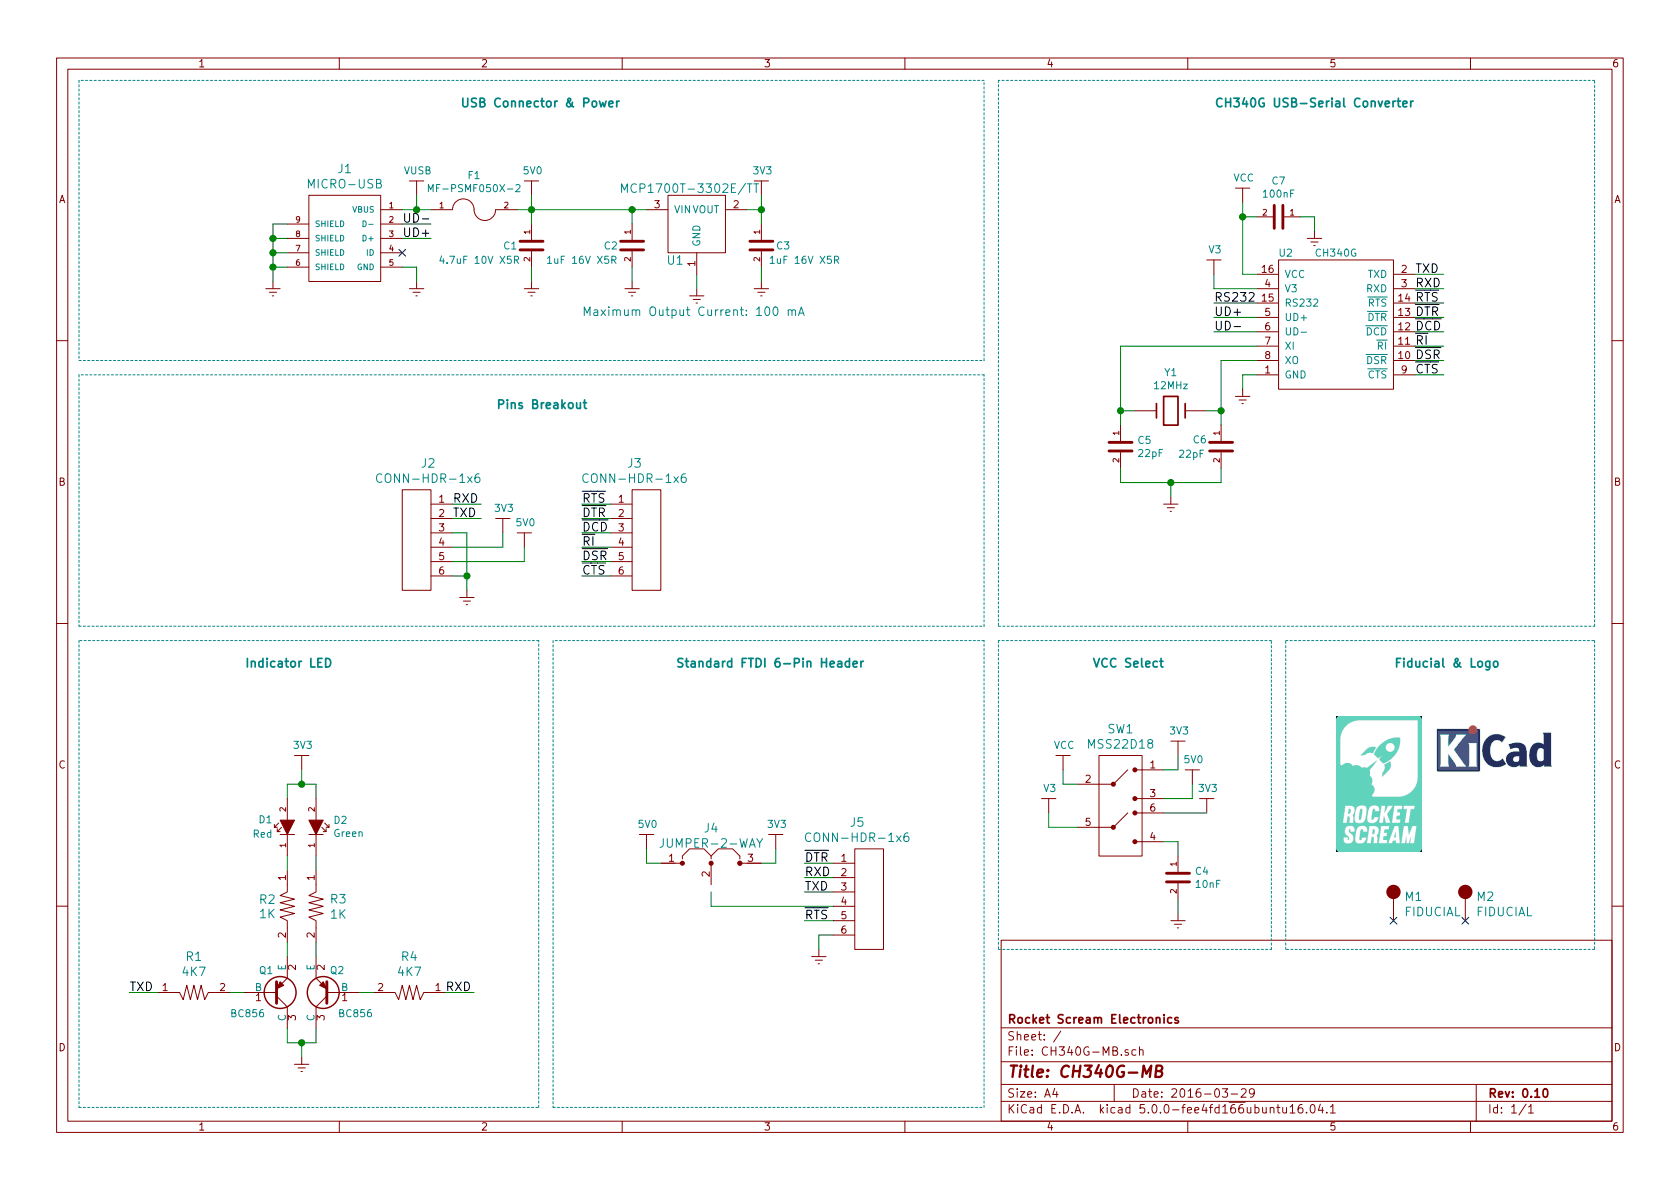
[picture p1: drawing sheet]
EESchema Schematic File Version 4
LIBS:CH340G-MB-cache
EELAYER 26 0
EELAYER END
$Descr A4 11693 8268
encoding utf-8
Sheet 1 1
Title "CH340G-MB"
Date "2016-03-29"
Rev "0.10"
Comp "Rocket Scream Electronics"
Comment1 ""
Comment2 ""
Comment3 ""
Comment4 ""
$EndDescr
$Comp
L CH340G-MB-0R10-rescue:3V3 #PWR01
U 1 1
P 5300 1350
F 0 "#PWR01" H 5300 1200 50  0001 C CNN
F 1 "3V3" H 5308 1523 50  0000 C CNN
F 2 "" H 5300 1350 60  0000 C CNN
F 3 "" H 5300 1350 60  0000 C CNN
	1    5300 1350
	1    0    0    -1  
$EndComp
$Comp
L CH340G-MB-0R10-rescue:VCC #PWR02
U 1 1
P 8650 1400
F 0 "#PWR02" H 8650 1250 50  0001 C CNN
F 1 "VCC" H 8658 1573 50  0000 C CNN
F 2 "" H 8650 1400 60  0000 C CNN
F 3 "" H 8650 1400 60  0000 C CNN
	1    8650 1400
	1    0    0    -1  
$EndComp
$Comp
L CH340G-MB-0R10-rescue:5V0 #PWR03
U 1 1
P 3700 1350
F 0 "#PWR03" H 3700 1200 50  0001 C CNN
F 1 "5V0" H 3708 1523 50  0000 C CNN
F 2 "" H 3700 1350 60  0000 C CNN
F 3 "" H 3700 1350 60  0000 C CNN
	1    3700 1350
	1    0    0    -1  
$EndComp
$Comp
L CH340G-MB-0R10-rescue:VUSB #PWR04
U 1 1
P 2900 1350
F 0 "#PWR04" H 2900 1200 50  0001 C CNN
F 1 "VUSB" H 2908 1523 50  0000 C CNN
F 2 "" H 2900 1350 60  0000 C CNN
F 3 "" H 2900 1350 60  0000 C CNN
	1    2900 1350
	1    0    0    -1  
$EndComp
$Comp
L CH340G-MB-0R10-rescue:CH340G U2
U 1 1
P 9300 2250
F 0 "U2" H 8950 2750 50  0000 C CNN
F 1 "CH340G" H 9300 2750 50  0000 C CNN
F 2 "RocketScreamKicadLibrary:SOP-16_150mil" H 9350 1700 50  0001 C CNN
F 3 "" H 9300 2400 50  0000 C CNN
	1    9300 2250
	1    0    0    -1  
$EndComp
$Comp
L CH340G-MB-0R10-rescue:MICRO-USB J1
U 1 1
P 2400 1650
F 0 "J1" H 2400 2137 60  0000 C CNN
F 1 "MICRO-USB" H 2400 2031 60  0000 C CNN
F 2 "RocketScreamKicadLibrary:MICRO-USB" H 2400 1200 60  0001 C CNN
F 3 "" H 2450 1850 60  0000 C CNN
	1    2400 1650
	1    0    0    -1  
$EndComp
$Comp
L CH340G-MB-0R10-rescue:CONN-HDR-1x6 J5
U 1 1
P 6050 6250
F 0 "J5" H 6132 6787 60  0000 C CNN
F 1 "CONN-HDR-1x6" H 6132 6681 60  0000 C CNN
F 2 "RocketScreamKicadLibrary:RCP_1x6_Pitch2.54mm_RightAngle" H 6050 5700 60  0001 C CNN
F 3 "" H 6050 6000 60  0000 C CNN
	1    6050 6250
	-1   0    0    -1  
$EndComp
$Comp
L CH340G-MB-0R10-rescue:FUSE F1
U 1 1
P 3300 1450
F 0 "F1" H 3300 1690 50  0000 C CNN
F 1 "MF-PSMF050X-2" H 3300 1599 50  0000 C CNN
F 2 "RocketScreamKicadLibrary:MF-PSMF020X" H 3300 1300 60  0001 C CNN
F 3 "" H 3300 1450 60  0000 C CNN
	1    3300 1450
	1    0    0    -1  
$EndComp
$Comp
L CH340G-MB-0R10-rescue:BJT-PNP Q2
U 1 1
P 2200 6900
F 0 "Q2" H 2000 6750 50  0000 L CNN
F 1 "BC856" H 1800 7050 50  0000 L CNN
F 2 "RocketScreamKicadLibrary:SOT-23" H 2300 6825 50  0001 L CIN
F 3 "" H 2100 6900 50  0000 L CNN
	1    2200 6900
	-1   0    0    1   
$EndComp
$Comp
L CH340G-MB-0R10-rescue:BJT-PNP Q1
U 1 1
P 2000 6900
F 0 "Q1" H 1800 6750 50  0000 L CNN
F 1 "BC856" H 1600 7050 50  0000 L CNN
F 2 "RocketScreamKicadLibrary:SOT-23" H 2100 6825 50  0001 L CIN
F 3 "" H 1900 6900 50  0000 L CNN
	1    2000 6900
	1    0    0    1   
$EndComp
$Comp
L CH340G-MB-0R10-rescue:RESISTOR R1
U 1 1
P 1350 6900
F 0 "R1" H 1350 7153 60  0000 C CNN
F 1 "4K7" H 1350 7047 60  0000 C CNN
F 2 "RocketScreamKicadLibrary:RES-0603" H 1350 6700 60  0001 C CNN
F 3 "" H 1350 6900 60  0000 C CNN
	1    1350 6900
	1    0    0    -1  
$EndComp
$Comp
L CH340G-MB-0R10-rescue:CRYSTAL Y1
U 1 1
P 8150 2850
F 0 "Y1" H 8150 3118 50  0000 C CNN
F 1 "12MHz" H 8150 3027 50  0000 C CNN
F 2 "RocketScreamKicadLibrary:ABM3" H 8150 2600 60  0001 C CNN
F 3 "" H 8150 2850 60  0000 C CNN
	1    8150 2850
	1    0    0    -1  
$EndComp
$Comp
L CH340G-MB-0R10-rescue:CAPACITOR-CERAMIC C7
U 1 1
P 8900 1500
F 0 "C7" V 8648 1500 50  0000 C CNN
F 1 "100nF" V 8739 1500 50  0000 C CNN
F 2 "RocketScreamKicadLibrary:CAP-0603" H 8900 1300 30  0001 C CNN
F 3 "" H 8900 1500 60  0000 C CNN
	1    8900 1500
	0    1    1    0   
$EndComp
$Comp
L CH340G-MB-0R10-rescue:CAPACITOR-CERAMIC C5
U 1 1
P 7800 3100
F 0 "C5" H 7915 3146 50  0000 L CNN
F 1 "22pF" H 7915 3055 50  0000 L CNN
F 2 "RocketScreamKicadLibrary:CAP-0603" H 7800 2900 30  0001 C CNN
F 3 "" H 7800 3100 60  0000 C CNN
	1    7800 3100
	1    0    0    -1  
$EndComp
$Comp
L CH340G-MB-0R10-rescue:CAPACITOR-CERAMIC C6
U 1 1
P 8500 3100
F 0 "C6" H 8300 3150 50  0000 L CNN
F 1 "22pF" H 8200 3050 50  0000 L CNN
F 2 "RocketScreamKicadLibrary:CAP-0603" H 8500 2900 30  0001 C CNN
F 3 "" H 8500 3100 60  0000 C CNN
	1    8500 3100
	1    0    0    -1  
$EndComp
$Comp
L CH340G-MB-0R10-rescue:CAPACITOR-CERAMIC C4
U 1 1
P 8200 6100
F 0 "C4" H 8315 6146 50  0000 L CNN
F 1 "10nF" H 8315 6055 50  0000 L CNN
F 2 "RocketScreamKicadLibrary:CAP-0603" H 8200 5900 30  0001 C CNN
F 3 "" H 8200 6100 60  0000 C CNN
	1    8200 6100
	1    0    0    -1  
$EndComp
$Comp
L CH340G-MB-0R10-rescue:CAPACITOR-CERAMIC C1
U 1 1
P 3700 1700
F 0 "C1" H 3500 1700 50  0000 L CNN
F 1 "4.7uF 10V X5R" H 3050 1600 50  0000 L CNN
F 2 "RocketScreamKicadLibrary:CAP-0603" H 3700 1500 30  0001 C CNN
F 3 "" H 3700 1700 60  0000 C CNN
	1    3700 1700
	1    0    0    -1  
$EndComp
$Comp
L CH340G-MB-0R10-rescue:CAPACITOR-CERAMIC C2
U 1 1
P 4400 1700
F 0 "C2" H 4200 1700 50  0000 L CNN
F 1 "1uF 16V X5R" H 3800 1600 50  0000 L CNN
F 2 "RocketScreamKicadLibrary:CAP-0603" H 4400 1500 30  0001 C CNN
F 3 "" H 4400 1700 60  0000 C CNN
	1    4400 1700
	1    0    0    -1  
$EndComp
$Comp
L CH340G-MB-0R10-rescue:CAPACITOR-CERAMIC C3
U 1 1
P 5300 1700
F 0 "C3" H 5400 1700 50  0000 L CNN
F 1 "1uF 16V X5R" H 5350 1600 50  0000 L CNN
F 2 "RocketScreamKicadLibrary:CAP-0603" H 5300 1500 30  0001 C CNN
F 3 "" H 5300 1700 60  0000 C CNN
	1    5300 1700
	1    0    0    -1  
$EndComp
$Comp
L CH340G-MB-0R10-rescue:GND #PWR05
U 1 1
P 1900 1950
F 0 "#PWR05" H 1900 1700 50  0001 C CNN
F 1 "GND" H 1900 1800 50  0001 C CNN
F 2 "" H 1900 1950 60  0000 C CNN
F 3 "" H 1900 1950 60  0000 C CNN
	1    1900 1950
	1    0    0    -1  
$EndComp
$Comp
L CH340G-MB-0R10-rescue:GND #PWR06
U 1 1
P 2900 1950
F 0 "#PWR06" H 2900 1700 50  0001 C CNN
F 1 "GND" H 2900 1800 50  0001 C CNN
F 2 "" H 2900 1950 60  0000 C CNN
F 3 "" H 2900 1950 60  0000 C CNN
	1    2900 1950
	1    0    0    -1  
$EndComp
Wire Wire Line
	2000 1550 1900 1550
Wire Wire Line
	1900 1550 1900 1650
Wire Wire Line
	2000 1850 1900 1850
Connection ~ 1900 1850
Wire Wire Line
	2000 1750 1900 1750
Connection ~ 1900 1750
Wire Wire Line
	2000 1650 1900 1650
Connection ~ 1900 1650
Wire Wire Line
	2800 1850 2900 1850
Wire Wire Line
	2900 1850 2900 1950
NoConn ~ 2800 1750
Wire Wire Line
	2800 1450 2900 1450
Wire Wire Line
	2900 1450 2900 1350
Connection ~ 2900 1450
Wire Wire Line
	3600 1450 3700 1450
Wire Wire Line
	3700 1350 3700 1450
$Comp
L CH340G-MB-0R10-rescue:GND #PWR07
U 1 1
P 3700 1950
F 0 "#PWR07" H 3700 1700 50  0001 C CNN
F 1 "GND" H 3700 1800 50  0001 C CNN
F 2 "" H 3700 1950 60  0000 C CNN
F 3 "" H 3700 1950 60  0000 C CNN
	1    3700 1950
	1    0    0    -1  
$EndComp
Wire Wire Line
	3700 1850 3700 1950
Connection ~ 3700 1450
Wire Wire Line
	4400 1450 4400 1550
Connection ~ 4400 1450
$Comp
L CH340G-MB-0R10-rescue:GND #PWR08
U 1 1
P 4400 1950
F 0 "#PWR08" H 4400 1700 50  0001 C CNN
F 1 "GND" H 4400 1800 50  0001 C CNN
F 2 "" H 4400 1950 60  0000 C CNN
F 3 "" H 4400 1950 60  0000 C CNN
	1    4400 1950
	1    0    0    -1  
$EndComp
Wire Wire Line
	4400 1850 4400 1950
$Comp
L CH340G-MB-0R10-rescue:GND #PWR09
U 1 1
P 4850 2000
F 0 "#PWR09" H 4850 1750 50  0001 C CNN
F 1 "GND" H 4850 1850 50  0001 C CNN
F 2 "" H 4850 2000 60  0000 C CNN
F 3 "" H 4850 2000 60  0000 C CNN
	1    4850 2000
	1    0    0    -1  
$EndComp
Wire Wire Line
	4850 1900 4850 2000
$Comp
L CH340G-MB-0R10-rescue:GND #PWR010
U 1 1
P 5300 1950
F 0 "#PWR010" H 5300 1700 50  0001 C CNN
F 1 "GND" H 5300 1800 50  0001 C CNN
F 2 "" H 5300 1950 60  0000 C CNN
F 3 "" H 5300 1950 60  0000 C CNN
	1    5300 1950
	1    0    0    -1  
$EndComp
Wire Wire Line
	5300 1850 5300 1950
Wire Wire Line
	5200 1450 5300 1450
Wire Wire Line
	5300 1350 5300 1450
Connection ~ 5300 1450
Wire Wire Line
	7800 2400 7800 2850
Wire Wire Line
	7800 2850 7900 2850
Wire Wire Line
	8400 2850 8500 2850
Wire Wire Line
	8500 2500 8500 2850
Wire Wire Line
	8750 2500 8500 2500
Connection ~ 8500 2850
Wire Wire Line
	8750 2400 7800 2400
Connection ~ 7800 2850
Wire Wire Line
	7800 3250 7800 3350
Wire Wire Line
	7800 3350 8150 3350
Wire Wire Line
	8500 3350 8500 3250
Wire Wire Line
	8150 3350 8150 3450
Connection ~ 8150 3350
$Comp
L CH340G-MB-0R10-rescue:GND #PWR011
U 1 1
P 8150 3450
F 0 "#PWR011" H 8150 3200 50  0001 C CNN
F 1 "GND" H 8150 3300 50  0001 C CNN
F 2 "" H 8150 3450 60  0000 C CNN
F 3 "" H 8150 3450 60  0000 C CNN
	1    8150 3450
	1    0    0    -1  
$EndComp
$Comp
L CH340G-MB-0R10-rescue:GND #PWR012
U 1 1
P 8650 2700
F 0 "#PWR012" H 8650 2450 50  0001 C CNN
F 1 "GND" H 8650 2550 50  0001 C CNN
F 2 "" H 8650 2700 60  0000 C CNN
F 3 "" H 8650 2700 60  0000 C CNN
	1    8650 2700
	1    0    0    -1  
$EndComp
Wire Wire Line
	8750 2600 8650 2600
Wire Wire Line
	8650 2600 8650 2700
Wire Wire Line
	8750 2000 8450 2000
Wire Wire Line
	8450 2000 8450 1900
Wire Wire Line
	8650 1900 8750 1900
Wire Wire Line
	8650 1400 8650 1500
$Comp
L CH340G-MB-0R10-rescue:V3 #PWR013
U 1 1
P 8450 1900
F 0 "#PWR013" H 8450 1750 50  0001 C CNN
F 1 "V3" H 8458 2073 50  0000 C CNN
F 2 "" H 8450 1900 60  0000 C CNN
F 3 "" H 8450 1900 60  0000 C CNN
	1    8450 1900
	1    0    0    -1  
$EndComp
$Comp
L CH340G-MB-0R10-rescue:GND #PWR014
U 1 1
P 9150 1600
F 0 "#PWR014" H 9150 1350 50  0001 C CNN
F 1 "GND" H 9150 1450 50  0001 C CNN
F 2 "" H 9150 1600 60  0000 C CNN
F 3 "" H 9150 1600 60  0000 C CNN
	1    9150 1600
	1    0    0    -1  
$EndComp
Wire Wire Line
	9050 1500 9150 1500
Wire Wire Line
	9150 1500 9150 1600
Wire Wire Line
	8750 1500 8650 1500
Connection ~ 8650 1500
$Comp
L CH340G-MB-0R10-rescue:RESISTOR R4
U 1 1
P 2850 6900
F 0 "R4" H 2850 7153 60  0000 C CNN
F 1 "4K7" H 2850 7047 60  0000 C CNN
F 2 "RocketScreamKicadLibrary:RES-0603" H 2850 6700 60  0001 C CNN
F 3 "" H 2850 6900 60  0000 C CNN
	1    2850 6900
	-1   0    0    -1  
$EndComp
$Comp
L CH340G-MB-0R10-rescue:RESISTOR R2
U 1 1
P 2000 6300
F 0 "R2" V 1950 6100 60  0000 L CNN
F 1 "1K" V 2050 6100 60  0000 L CNN
F 2 "RocketScreamKicadLibrary:RES-0603" H 2000 6100 60  0001 C CNN
F 3 "" H 2000 6300 60  0000 C CNN
	1    2000 6300
	0    1    1    0   
$EndComp
$Comp
L CH340G-MB-0R10-rescue:RESISTOR R3
U 1 1
P 2200 6300
F 0 "R3" V 2147 6394 60  0000 L CNN
F 1 "1K" V 2253 6394 60  0000 L CNN
F 2 "RocketScreamKicadLibrary:RES-0603" H 2200 6100 60  0001 C CNN
F 3 "" H 2200 6300 60  0000 C CNN
	1    2200 6300
	0    1    1    0   
$EndComp
Wire Wire Line
	2000 5950 2000 6050
Wire Wire Line
	2200 5950 2200 6050
$Comp
L CH340G-MB-0R10-rescue:3V3 #PWR015
U 1 1
P 2100 5350
F 0 "#PWR015" H 2100 5200 50  0001 C CNN
F 1 "3V3" H 2108 5523 50  0000 C CNN
F 2 "" H 2100 5350 60  0000 C CNN
F 3 "" H 2100 5350 60  0000 C CNN
	1    2100 5350
	1    0    0    -1  
$EndComp
Wire Wire Line
	2000 5550 2000 5450
Wire Wire Line
	2000 5450 2100 5450
Wire Wire Line
	2200 5450 2200 5550
Wire Wire Line
	2100 5450 2100 5350
Connection ~ 2100 5450
Wire Wire Line
	2000 6550 2000 6650
Wire Wire Line
	2200 6550 2200 6650
Wire Wire Line
	2500 6900 2600 6900
Wire Wire Line
	1600 6900 1700 6900
$Comp
L CH340G-MB-0R10-rescue:GND #PWR016
U 1 1
P 2100 7350
F 0 "#PWR016" H 2100 7100 50  0001 C CNN
F 1 "GND" H 2100 7200 50  0001 C CNN
F 2 "" H 2100 7350 60  0000 C CNN
F 3 "" H 2100 7350 60  0000 C CNN
	1    2100 7350
	1    0    0    -1  
$EndComp
Wire Wire Line
	2000 7150 2000 7250
Wire Wire Line
	2000 7250 2100 7250
Wire Wire Line
	2200 7250 2200 7150
Wire Wire Line
	2100 7250 2100 7350
Connection ~ 2100 7250
Wire Wire Line
	1100 6900 900  6900
Wire Wire Line
	3100 6900 3300 6900
Text Label 900  6900 0    60   ~ 0
TXD
Text Label 3100 6900 0    60   ~ 0
RXD
Wire Wire Line
	9850 1900 10050 1900
Wire Wire Line
	10050 2000 9850 2000
Wire Wire Line
	10050 2100 9850 2100
Wire Wire Line
	10050 2200 9850 2200
Wire Wire Line
	10050 2300 9850 2300
Wire Wire Line
	10050 2400 9850 2400
Wire Wire Line
	10050 2500 9850 2500
Wire Wire Line
	10050 2600 9850 2600
Text Label 9850 1900 0    60   ~ 0
TXD
Text Label 9850 2000 0    60   ~ 0
RXD
Text Label 9850 2100 0    60   ~ 0
~RTS
Text Label 9850 2200 0    60   ~ 0
~DTR
Text Label 9850 2300 0    60   ~ 0
~DCD
Text Label 9850 2400 0    60   ~ 0
~RI
Text Label 9850 2500 0    60   ~ 0
~DSR
Text Label 9850 2600 0    60   ~ 0
~CTS
Wire Wire Line
	5800 6000 5600 6000
Wire Wire Line
	5600 6100 5800 6100
Wire Wire Line
	5600 6200 5800 6200
Wire Wire Line
	4950 6300 5800 6300
Wire Wire Line
	5600 6400 5800 6400
Wire Wire Line
	5700 6500 5800 6500
$Comp
L CH340G-MB-0R10-rescue:GND #PWR017
U 1 1
P 5700 6600
F 0 "#PWR017" H 5700 6350 50  0001 C CNN
F 1 "GND" H 5700 6450 50  0001 C CNN
F 2 "" H 5700 6600 60  0000 C CNN
F 3 "" H 5700 6600 60  0000 C CNN
	1    5700 6600
	1    0    0    -1  
$EndComp
Wire Wire Line
	5700 6500 5700 6600
Text Label 5600 6400 0    60   ~ 0
~RTS
Text Label 5600 6000 0    60   ~ 0
~DTR
Text Label 5600 6100 0    60   ~ 0
RXD
Text Label 5600 6200 0    60   ~ 0
TXD
Wire Wire Line
	4950 6300 4950 6200
$Comp
L CH340G-MB-0R10-rescue:3V3 #PWR018
U 1 1
P 5400 5900
F 0 "#PWR018" H 5400 5750 50  0001 C CNN
F 1 "3V3" H 5408 6073 50  0000 C CNN
F 2 "" H 5400 5900 60  0000 C CNN
F 3 "" H 5400 5900 60  0000 C CNN
	1    5400 5900
	1    0    0    -1  
$EndComp
Wire Wire Line
	5200 6000 5400 6000
Wire Wire Line
	5400 6000 5400 5900
$Comp
L CH340G-MB-0R10-rescue:5V0 #PWR019
U 1 1
P 4500 5900
F 0 "#PWR019" H 4500 5750 50  0001 C CNN
F 1 "5V0" H 4508 6073 50  0000 C CNN
F 2 "" H 4500 5900 60  0000 C CNN
F 3 "" H 4500 5900 60  0000 C CNN
	1    4500 5900
	1    0    0    -1  
$EndComp
Wire Wire Line
	4500 5900 4500 6000
Wire Wire Line
	4500 6000 4700 6000
$Comp
L CH340G-MB-0R10-rescue:MSS22D18 SW1
U 1 1
P 7800 5600
F 0 "SW1" H 7800 6137 60  0000 C CNN
F 1 "MSS22D18" H 7800 6031 60  0000 C CNN
F 2 "RocketScreamKicadLibrary:MSS22D18" H 7800 5100 60  0001 C CNN
F 3 "" H 7800 5700 60  0000 C CNN
	1    7800 5600
	1    0    0    -1  
$EndComp
$Comp
L CH340G-MB-0R10-rescue:VCC #PWR020
U 1 1
P 7400 5350
F 0 "#PWR020" H 7400 5200 50  0001 C CNN
F 1 "VCC" H 7408 5523 50  0000 C CNN
F 2 "" H 7400 5350 60  0000 C CNN
F 3 "" H 7400 5350 60  0000 C CNN
	1    7400 5350
	1    0    0    -1  
$EndComp
$Comp
L CH340G-MB-0R10-rescue:V3 #PWR021
U 1 1
P 7300 5650
F 0 "#PWR021" H 7300 5500 50  0001 C CNN
F 1 "V3" H 7308 5823 50  0000 C CNN
F 2 "" H 7300 5650 60  0000 C CNN
F 3 "" H 7300 5650 60  0000 C CNN
	1    7300 5650
	1    0    0    -1  
$EndComp
Wire Wire Line
	7400 5350 7400 5450
Wire Wire Line
	7400 5450 7500 5450
Wire Wire Line
	7300 5650 7300 5750
Wire Wire Line
	7300 5750 7500 5750
$Comp
L CH340G-MB-0R10-rescue:5V0 #PWR022
U 1 1
P 8300 5450
F 0 "#PWR022" H 8300 5300 50  0001 C CNN
F 1 "5V0" H 8308 5623 50  0000 C CNN
F 2 "" H 8300 5450 60  0000 C CNN
F 3 "" H 8300 5450 60  0000 C CNN
	1    8300 5450
	1    0    0    -1  
$EndComp
Wire Wire Line
	8100 5550 8300 5550
Wire Wire Line
	8300 5550 8300 5450
Wire Wire Line
	8100 5850 8200 5850
Wire Wire Line
	8200 5850 8200 5950
$Comp
L CH340G-MB-0R10-rescue:GND #PWR023
U 1 1
P 8200 6350
F 0 "#PWR023" H 8200 6100 50  0001 C CNN
F 1 "GND" H 8200 6200 50  0001 C CNN
F 2 "" H 8200 6350 60  0000 C CNN
F 3 "" H 8200 6350 60  0000 C CNN
	1    8200 6350
	1    0    0    -1  
$EndComp
Wire Wire Line
	8200 6250 8200 6350
$Comp
L CH340G-MB-0R10-rescue:3V3 #PWR024
U 1 1
P 8200 5250
F 0 "#PWR024" H 8200 5100 50  0001 C CNN
F 1 "3V3" H 8208 5423 50  0000 C CNN
F 2 "" H 8200 5250 60  0000 C CNN
F 3 "" H 8200 5250 60  0000 C CNN
	1    8200 5250
	1    0    0    -1  
$EndComp
Wire Wire Line
	8100 5350 8200 5350
Wire Wire Line
	8200 5350 8200 5250
$Comp
L CH340G-MB-0R10-rescue:3V3 #PWR025
U 1 1
P 8400 5650
F 0 "#PWR025" H 8400 5500 50  0001 C CNN
F 1 "3V3" H 8408 5823 50  0000 C CNN
F 2 "" H 8400 5650 60  0000 C CNN
F 3 "" H 8400 5650 60  0000 C CNN
	1    8400 5650
	1    0    0    -1  
$EndComp
Wire Wire Line
	8400 5650 8100 5650
$Comp
L CH340G-MB-0R10-rescue:CONN-HDR-1x6 J2
U 1 1
P 2900 3750
F 0 "J2" H 2981 4287 60  0000 C CNN
F 1 "CONN-HDR-1x6" H 2981 4181 60  0000 C CNN
F 2 "RocketScreamKicadLibrary:HDR_1x6_Pitch2.54mm_WithoutSilk" H 2900 3200 60  0001 C CNN
F 3 "" H 2900 3500 60  0000 C CNN
	1    2900 3750
	1    0    0    -1  
$EndComp
$Comp
L CH340G-MB-0R10-rescue:CONN-HDR-1x6 J3
U 1 1
P 4500 3750
F 0 "J3" H 4582 4287 60  0000 C CNN
F 1 "CONN-HDR-1x6" H 4582 4181 60  0000 C CNN
F 2 "RocketScreamKicadLibrary:HDR_1x6_Pitch2.54mm_WithoutSilk" H 4500 3200 60  0001 C CNN
F 3 "" H 4500 3500 60  0000 C CNN
	1    4500 3750
	-1   0    0    -1  
$EndComp
$Comp
L CH340G-MB-0R10-rescue:GND #PWR026
U 1 1
P 3250 4100
F 0 "#PWR026" H 3250 3850 50  0001 C CNN
F 1 "GND" H 3250 3950 50  0001 C CNN
F 2 "" H 3250 4100 60  0000 C CNN
F 3 "" H 3250 4100 60  0000 C CNN
	1    3250 4100
	1    0    0    -1  
$EndComp
Wire Wire Line
	3150 4000 3250 4000
Wire Wire Line
	3250 3700 3250 4000
Wire Wire Line
	4050 4000 4250 4000
$Comp
L CH340G-MB-0R10-rescue:5V0 #PWR027
U 1 1
P 3650 3800
F 0 "#PWR027" H 3650 3650 50  0001 C CNN
F 1 "5V0" H 3658 3973 50  0000 C CNN
F 2 "" H 3650 3800 60  0000 C CNN
F 3 "" H 3650 3800 60  0000 C CNN
	1    3650 3800
	1    0    0    -1  
$EndComp
$Comp
L CH340G-MB-0R10-rescue:3V3 #PWR028
U 1 1
P 3500 3700
F 0 "#PWR028" H 3500 3550 50  0001 C CNN
F 1 "3V3" H 3508 3873 50  0000 C CNN
F 2 "" H 3500 3700 60  0000 C CNN
F 3 "" H 3500 3700 60  0000 C CNN
	1    3500 3700
	1    0    0    -1  
$EndComp
Wire Wire Line
	3150 3800 3500 3800
Wire Wire Line
	3500 3800 3500 3700
Wire Wire Line
	3150 3900 3650 3900
Wire Wire Line
	3650 3900 3650 3800
Wire Wire Line
	2800 1550 3000 1550
Wire Wire Line
	3000 1650 2800 1650
Wire Wire Line
	8450 2100 8750 2100
Wire Wire Line
	8450 2200 8750 2200
Wire Wire Line
	8450 2300 8750 2300
Text Label 8450 2100 0    60   ~ 0
RS232
Text Label 8450 2200 0    60   ~ 0
UD+
Text Label 8450 2300 0    60   ~ 0
UD-
Text Label 2800 1650 0    60   ~ 0
UD+
Text Label 2800 1550 0    60   ~ 0
UD-
$Comp
L CH340G-MB-0R10-rescue:MCP1700T-XXX2E_TT U1
U 1 1
P 4850 1450
F 0 "U1" H 4700 1100 60  0000 C CNN
F 1 "MCP1700T-3302E/TT" H 4800 1600 60  0000 C CNN
F 2 "RocketScreamKicadLibrary:SOT-23" H 4850 800 60  0001 C CNN
F 3 "" H 4750 1450 60  0000 C CNN
	1    4850 1450
	1    0    0    -1  
$EndComp
$Comp
L CH340G-MB-0R10-rescue:LED-SINGLE D1
U 1 1
P 2000 5750
F 0 "D1" V 2050 5650 50  0000 R CNN
F 1 "Red" V 1950 5650 50  0000 R CNN
F 2 "RocketScreamKicadLibrary:LED-0603" H 2000 5500 60  0001 C CNN
F 3 "" H 2000 5750 60  0000 C CNN
	1    2000 5750
	0    1    -1   0   
$EndComp
$Comp
L CH340G-MB-0R10-rescue:LED-SINGLE D2
U 1 1
P 2200 5750
F 0 "D2" V 2246 5632 50  0000 R CNN
F 1 "Green" V 2155 5632 50  0000 R CNN
F 2 "RocketScreamKicadLibrary:LED-0603" H 2200 5500 60  0001 C CNN
F 3 "" H 2200 5750 60  0000 C CNN
	1    2200 5750
	0    -1   -1   0   
$EndComp
$Comp
L CH340G-MB-0R10-rescue:FIDUCIAL M1
U 1 1
P 9700 6250
F 0 "M1" H 9774 6270 60  0000 L CNN
F 1 "FIDUCIAL" H 9774 6164 60  0000 L CNN
F 2 "RocketScreamKicadLibrary:FIDUCIAL-1MM" H 9700 5950 60  0001 C CNN
F 3 "" H 9700 6250 60  0000 C CNN
	1    9700 6250
	1    0    0    -1  
$EndComp
$Comp
L CH340G-MB-0R10-rescue:FIDUCIAL M2
U 1 1
P 10200 6250
F 0 "M2" H 10274 6270 60  0000 L CNN
F 1 "FIDUCIAL" H 10274 6164 60  0000 L CNN
F 2 "RocketScreamKicadLibrary:FIDUCIAL-1MM" H 10200 5950 60  0001 C CNN
F 3 "" H 10200 6250 60  0000 C CNN
	1    10200 6250
	1    0    0    -1  
$EndComp
NoConn ~ 10200 6400
NoConn ~ 9700 6400
Wire Wire Line
	4250 3900 4050 3900
Wire Wire Line
	4250 3800 4050 3800
Wire Wire Line
	4250 3700 4050 3700
Wire Wire Line
	4250 3600 4050 3600
Wire Wire Line
	4250 3500 4050 3500
Text Label 4050 4000 0    60   ~ 0
~CTS
Text Label 4050 3900 0    60   ~ 0
~DSR
Text Label 4050 3800 0    60   ~ 0
~RI
Text Label 4050 3700 0    60   ~ 0
~DCD
Text Label 4050 3600 0    60   ~ 0
~DTR
Text Label 4050 3500 0    60   ~ 0
~RTS
Wire Wire Line
	3150 3700 3250 3700
Connection ~ 3250 4000
Wire Wire Line
	3150 3500 3350 3500
Wire Wire Line
	3150 3600 3350 3600
Text Label 3150 3500 0    60   ~ 0
RXD
Text Label 3150 3600 0    60   ~ 0
TXD
$Comp
L CH340G-MB-0R10-rescue:LOGO-ROCKET-SCREAM LOGO1
U 1 1
P 9600 5650
F 0 "LOGO1" H 9800 5597 60  0001 L CNN
F 1 "LOGO-ROCKET-SCREAM" H 9600 5450 60  0001 C CNN
F 2 "RocketScreamKicadLibrary:LOGO-ROCKET-SCREAM_Vertical_XSmall" H 9600 5350 60  0001 C CNN
F 3 "" H 9600 5650 60  0000 C CNN
	1    9600 5650
	1    0    0    -1  
$EndComp
$Comp
L CH340G-MB-0R10-rescue:LOGO-KICAD LOGO2
U 1 1
P 10200 5200
F 0 "LOGO2" H 10353 5197 60  0001 L CNN
F 1 "LOGO-KICAD" H 10200 5100 60  0001 C CNN
F 2 "RocketScreamKicadLibrary:LOGO-KICAD_XSmall" H 10200 5000 60  0001 C CNN
F 3 "" H 10200 5200 60  0000 C CNN
	1    10200 5200
	1    0    0    -1  
$EndComp
Wire Notes Line
	550  550  550  2500
Wire Notes Line
	550  2500 6850 2500
Wire Notes Line
	6850 2500 6850 550 
Wire Notes Line
	6850 550  550  550 
Wire Notes Line
	550  2600 550  4350
Wire Notes Line
	550  4350 6850 4350
Wire Notes Line
	6850 4350 6850 2600
Wire Notes Line
	6850 2600 550  2600
Wire Notes Line
	550  4450 550  7700
Wire Notes Line
	550  7700 3750 7700
Wire Notes Line
	3750 7700 3750 4450
Wire Notes Line
	3750 4450 550  4450
Text Notes 1700 4650 0    60   ~ 12
Indicator LED
Text Notes 4700 4650 0    60   ~ 12
Standard FTDI 6-Pin Header
Wire Notes Line
	3850 4450 3850 7700
Wire Notes Line
	3850 7700 6850 7700
Wire Notes Line
	6850 7700 6850 4450
Wire Notes Line
	6850 4450 3850 4450
Wire Notes Line
	6950 4450 6950 6600
Wire Notes Line
	6950 6600 8850 6600
Wire Notes Line
	8850 6600 8850 4450
Wire Notes Line
	8850 4450 6950 4450
Text Notes 7600 4650 0    60   ~ 12
VCC Select
Wire Notes Line
	8950 4450 11100 4450
Wire Notes Line
	11100 4450 11100 6600
Wire Notes Line
	11100 6600 8950 6600
Wire Notes Line
	8950 6600 8950 4450
Text Notes 9700 4650 0    60   ~ 12
Fiducial & Logo
Text Notes 3450 2850 0    60   ~ 12
Pins Breakout
Text Notes 3200 750  0    60   ~ 12
USB Connector & Power
Text Notes 4050 2200 0    60   ~ 0
Maximum Output Current: 100 mA
Wire Notes Line
	6950 550  6950 4350
Wire Notes Line
	6950 4350 11100 4350
Wire Notes Line
	11100 4350 11100 550 
Wire Notes Line
	11100 550  6950 550 
Text Notes 8450 750  0    60   ~ 12
CH340G USB-Serial Converter
$Comp
L CH340G-MB-0R10-rescue:JUMPER-2-WAY J4
U 1 1
P 4950 6000
F 0 "J4" H 4950 6247 60  0000 C CNN
F 1 "JUMPER-2-WAY" H 4950 6141 60  0000 C CNN
F 2 "RocketScreamKicadLibrary:JUMPER-2-WAY-SMD" H 4950 5650 60  0001 C CNN
F 3 "" H 4850 6000 60  0000 C CNN
	1    4950 6000
	1    0    0    -1  
$EndComp
Wire Wire Line
	1900 1850 1900 1950
Wire Wire Line
	1900 1750 1900 1850
Wire Wire Line
	1900 1650 1900 1750
Wire Wire Line
	2900 1450 3000 1450
Wire Wire Line
	3700 1450 4400 1450
Wire Wire Line
	3700 1450 3700 1550
Wire Wire Line
	4400 1450 4500 1450
Wire Wire Line
	5300 1450 5300 1550
Wire Wire Line
	8500 2850 8500 2950
Wire Wire Line
	7800 2850 7800 2950
Wire Wire Line
	8150 3350 8500 3350
Wire Wire Line
	8650 1500 8650 1900
Wire Wire Line
	2100 5450 2200 5450
Wire Wire Line
	2100 7250 2200 7250
Wire Wire Line
	3250 4000 3250 4100
$EndSCHEMATC
